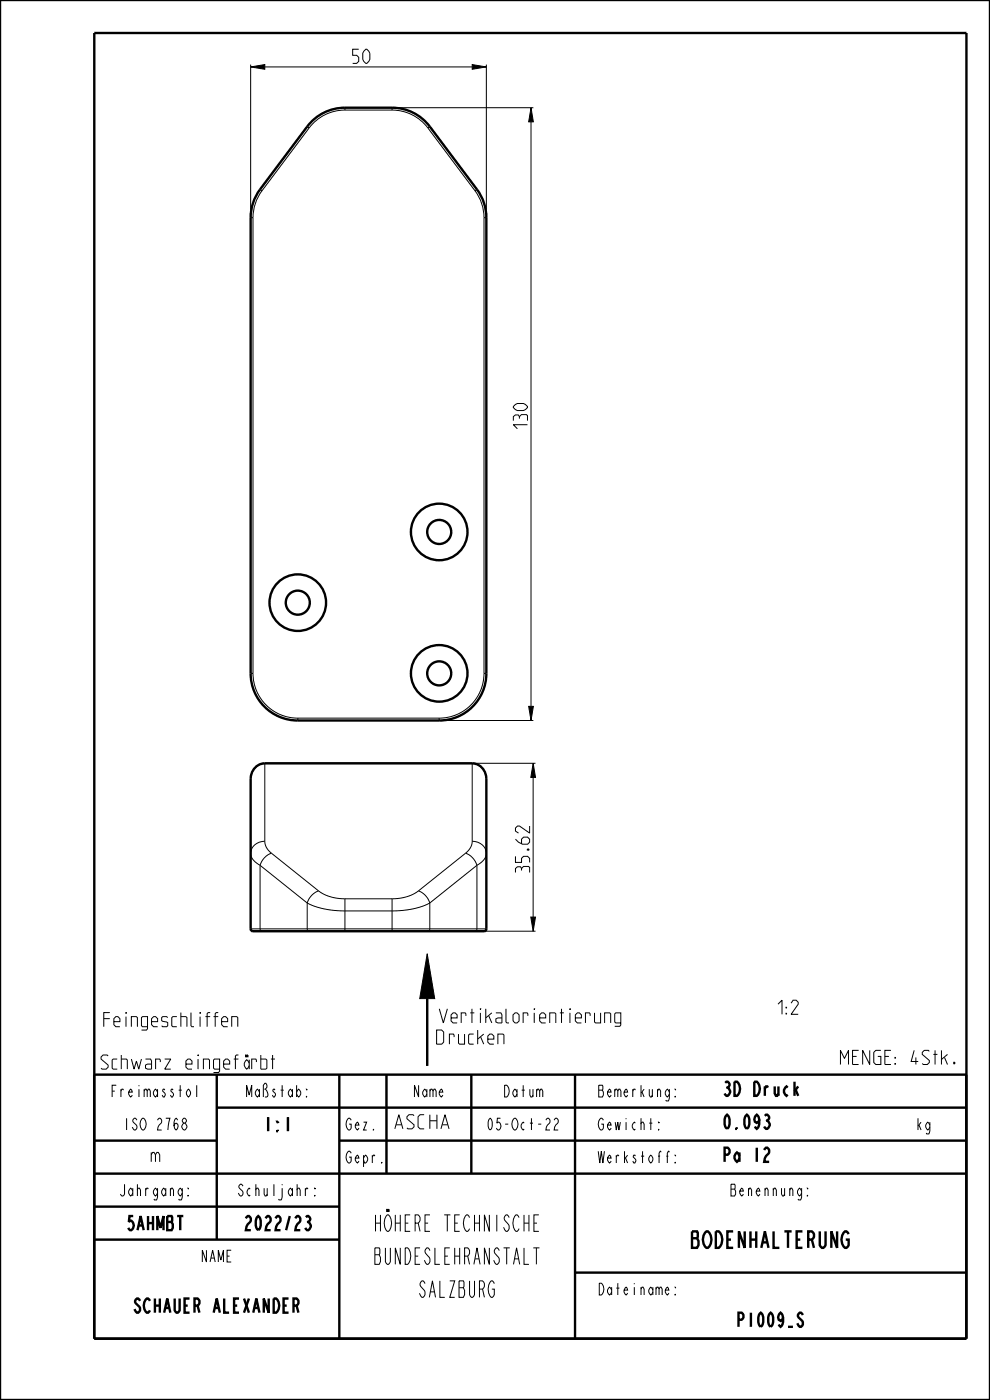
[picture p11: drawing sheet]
<svg xmlns="http://www.w3.org/2000/svg" width="210mm" height="297mm" viewBox="0 0 210 297" stroke-linecap="round" stroke-linejoin="round" font-family="sans-serif">
<path d="M53.2 14.2l3-.5v1zM100.2 13.7l3 .5-3 .5zM112.6 22.9l.5 3h-1zM112.1 149.9h1l-.5 3zM113.1 161.9l.5 3h-1zM112.6 194.5h1l-.5 3zM90.6 202.3l1.6 9.5h-3.2z" fill="#000"/>
<g fill="none" stroke="#000" stroke-width=".21">
<path d="M53.2 14.2l3-.5v1zM53.2 13.7v32.5M56.2 14.2h44M100.2 13.7l3 .5-3 .5zM103.2 13.7v32.5M83.2 22.9h29.9M112.6 22.9l.5 3h-1zM112.6 25.9v124M93.2 152.9h19.9M112.1 149.9h1l-.5 3zM100.2 161.9h13.4M113.1 161.9l.5 3h-1z"/>
<path d="M113.1 164.9v29.6M100.8 197.5h12.8M112.6 194.5h1l-.5 3zM90.6 202.3l1.6 9.5h-3.2z"/>
</g>
<g fill="none" stroke="#000" stroke-width=".51">
<path d="M0 0h210v297h-210zM20 7h185v277h-185zM90.6 211.8v14.3M20 228h185v56M46 235h159M46 228v35M72 228v56M82 228v21M100 228v21M122 228v56M20 242h26M20 249h185"/>
<path d="M20 256h52M72 242h133M20 263h52M122 270h83"/>
</g>
<!-- layer: A_ACHSEN -->
<g fill="none" stroke="#000" stroke-width=".51">
<circle cx="93.2" cy="112.8" r="6"/>
<circle cx="93.2" cy="112.9" r="2.55"/>
<circle cx="63.2" cy="127.8" r="6"/>
<circle cx="63.2" cy="127.9" r="2.55"/>
<circle cx="93.2" cy="142.8" r="6"/>
<circle cx="93.2" cy="142.9" r="2.55"/>
</g>
<!-- layer: A_RUNDUNGEN -->
<path d="M66.4 25.5a10 10 0 0 1 6.8-2.6h10a10 10 0 0 1 8 4l10 13.3a10 10 0 0 1 2 6v96.7a10 10 0 0 1-10 10h-30a10 10 0 0 1-10-10v-96.7a10 10 0 0 1 2-6l10-13.3zM54.4 162.5l.7-.3 1.1-.3h44a3.1 3.1 0 0 1 3 3.3v31.8l-.3 .5h-.2h-49.3l-.2-.5v-31.8a3.4 3.4 0 0 1 1.2-2.7z" fill="none" stroke="#000" stroke-width=".51"/>
<g fill="none" stroke="#000" stroke-width=".21">
<path d="M65.2 26.9l.4 .3M65.6 27.2l-10 13.3M73.2 23.4a9.5 9.5 0 0 0-7.6 3.8M73.2 22.9v.5M73.2 23.4h10M83.2 23.4a9.5 9.5 0 0 1 7.6 3.8M83.2 22.9v.5M90.8 27.2l10 13.3M91.2 26.9l-.4 .3M53.2 46.2h.5M53.7 46.2v96.7M55.2 40.2l.4 .3"/>
<path d="M55.6 40.5a9.5 9.5 0 0 0-1.9 5.7M100.8 40.5a9.5 9.5 0 0 1 1.9 5.7M101.2 40.2l-.4 .3M102.7 46.2v96.7M102.7 46.2h.5M53.2 142.9h.5M53.7 142.9a9.5 9.5 0 0 0 9.5 9.5M63.2 152.4h30M63.2 152.4v.5M93.2 152.4v.5M102.7 142.9a9.5 9.5 0 0 1-9.5 9.5M102.7 142.9h.5"/>
<path d="M53.2 165.2a3.2 3.2 0 0 1 3-3.2h44a3.1 3.1 0 0 1 3 3.2M56.2 178.5a3.3 3.3 0 0 0 1.4 2.5M56.2 178.5a2.53 2.53 0 0 0-2.5 1.1 2.53 2.53 0 0 0 0 2.8l1.5 1.2M56.2 161.9v16.6M100.2 178.5a3.3 3.3 0 0 1-1.4 2.5M100.2 178.5a2.52 2.52 0 0 1 2.5 1.2 2.52 2.52 0 0 1-.2 2.8l-1.3 1.1M100.2 161.9v16.6M53.2 197h50M55.2 183.6v13.4l.1 .4 .3 .1M55.2 183.6l10 8M57.6 181a3.9 3.9 0 0 0-2.4 2.6M57.6 181l10 8"/>
<path d="M65.2 191.6a17.3 17.3 0 0 0 8 1.6h10a17.3 17.3 0 0 0 8-1.6M65.2 191.6v5.5l.1 .3 .3 .1M67.6 189a9.2 9.2 0 0 0 5.6 1.7M67.6 189a3.9 3.9 0 0 0-2.4 2.6M73.2 190.7v6.8M73.2 190.7h10M83.2 190.7v6.8M88.8 189a9.2 9.2 0 0 1-5.6 1.7M88.8 189a3.9 3.9 0 0 1 2.4 2.6M91.2 191.6v5.5l-.2 .3-.2 .1M98.8 181a3.9 3.9 0 0 1 2.4 2.6M98.8 181l-10 8"/>
<path d="M101.2 183.6v13.4l-.2 .4-.2 .1M101.2 183.6l-10 8"/>
</g>
<g font-size="4.6">
<text x="77.1" y="261.2">HÖHERE TECHNISCHE</text>
<text x="77.1" y="268.2">BUNDESLEHRANSTALT</text>
<text x="144.4" y="264.7">BODENHALTERUNG</text>
<text x="87.6" y="275.2">SALZBURG</text>
</g>
<g font-size="3.9">
<text x="74.8" y="13.4">50</text>
<text x="111.9" y="91" transform="rotate(-90 111.9 91)">130</text>
<text x="112.3" y="185.1" transform="rotate(-90 112.3 185.1)">35.62</text>
<text x="163.1" y="215.2">1:2</text>
<text x="21.4" y="217.8">Feingeschliffen</text>
<text x="92.6" y="217">Vertikalorientierung</text>
<text x="92.6" y="221.5">Drucken</text>
<text x="21.4" y="226.8">Schwarz eingefärbt</text>
<text x="177.7" y="225.8">MENGE: 4Stk.</text>
<text x="153.2" y="232.5">3D Druck</text>
<text x="55.5" y="240">1:1</text>
<text x="83.2" y="239.5">ASCHA</text>
<text x="153.2" y="239.5">0.093</text>
<text x="31.6" y="246.5">m</text>
<text x="153.2" y="246.5">Pa 12</text>
<text x="26" y="261">5AHMBT</text>
<text x="50.8" y="261">2022/23</text>
<text x="26.1" y="278.5">SCHAUER ALEXANDER</text>
<text x="155.3" y="281.5">P1009_S</text>
</g>
<g font-size="3.3">
<text x="22.3" y="232.7">Freimasstol</text>
<text x="51.2" y="232.7">Maßstab:</text>
<text x="87.1" y="232.7">Name</text>
<text x="106.1" y="232.7">Datum</text>
<text x="127.1" y="232.7">Bemerkung:</text>
<text x="25.2" y="239.7">ISO 2768</text>
<text x="73.2" y="239.7">Gez.</text>
<text x="102.2" y="239.7">05-Oct-22</text>
<text x="127.1" y="239.7">Gewicht:</text>
<text x="194.2" y="239.7">kg</text>
<text x="73.2" y="246.7">Gepr.</text>
<text x="127.1" y="246.7">Werkstoff:</text>
<text x="24.2" y="253.7">Jahrgang:</text>
<text x="49.2" y="253.7">Schuljahr:</text>
<text x="153.7" y="253.7">Benennung:</text>
<text x="42.1" y="267.7">NAME</text>
<text x="127.1" y="274.7">Dateiname:</text>
</g>
</svg>
